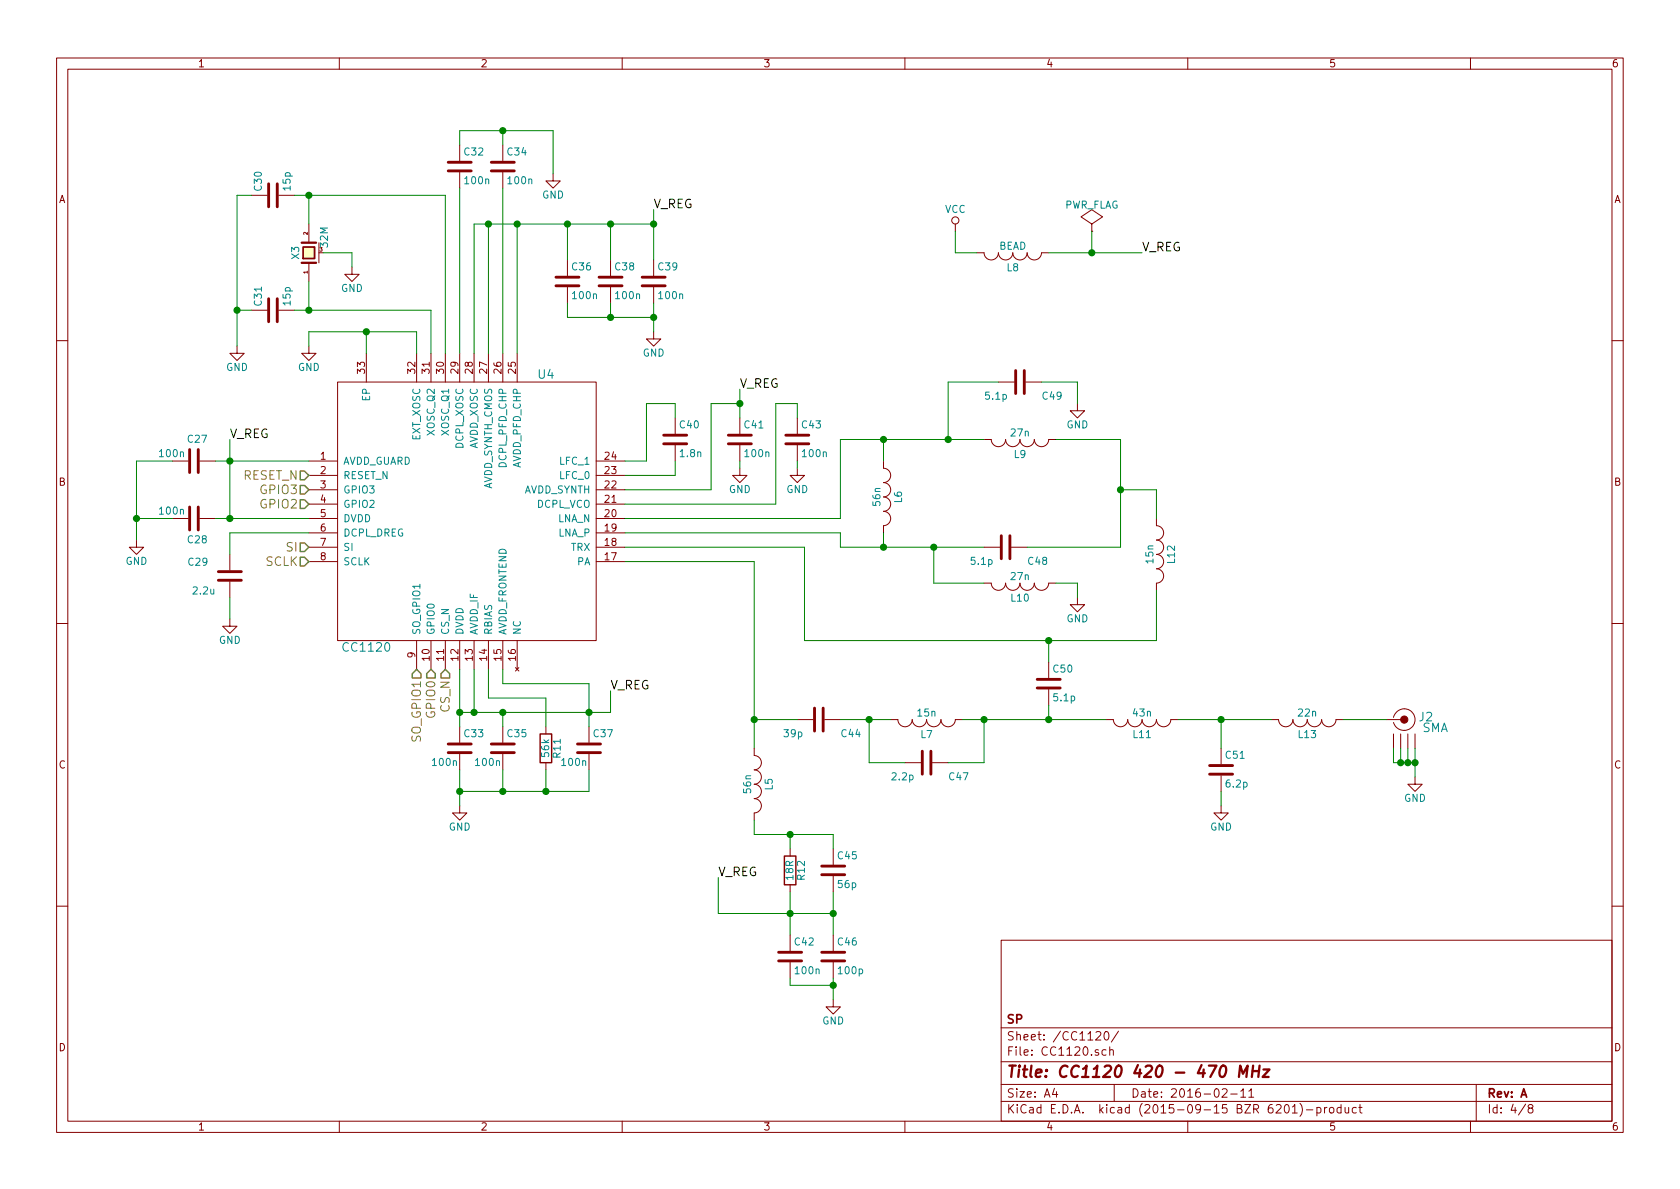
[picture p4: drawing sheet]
EESchema Schematic File Version 2
LIBS:RCCAR_IF_Board-rescue
LIBS:power
LIBS:device
LIBS:transistors
LIBS:conn
LIBS:linear
LIBS:regul
LIBS:74xx
LIBS:cmos4000
LIBS:adc-dac
LIBS:memory
LIBS:xilinx
LIBS:microcontrollers
LIBS:dsp
LIBS:microchip
LIBS:analog_switches
LIBS:motorola
LIBS:texas
LIBS:intel
LIBS:audio
LIBS:interface
LIBS:digital-audio
LIBS:philips
LIBS:display
LIBS:cypress
LIBS:siliconi
LIBS:opto
LIBS:atmel
LIBS:contrib
LIBS:valves
LIBS:crf_1
LIBS:dips-s
LIBS:RCCAR_IF_Board-cache
EELAYER 25 0
EELAYER END
$Descr A4 11693 8268
encoding utf-8
Sheet 4 8
Title "CC1120 420 - 470 MHz"
Date "2016-02-11"
Rev "A"
Comp "SP"
Comment1 ""
Comment2 ""
Comment3 ""
Comment4 ""
$EndDescr
$Comp
L CC1120 U4
U 1 1
P 3250 3550
F 0 "U4" H 3800 4500 60  0000 C CNN
F 1 "CC1120" H 2550 2600 60  0000 C CNN
F 2 "Housings_DFN_QFN:QFN-32-1EP_5x5mm_Pitch0.5mm" H 3350 3550 60  0001 C CNN
F 3 "" H 3350 3550 60  0000 C CNN
	1    3250 3550
	1    0    0    -1  
$EndComp
$Comp
L CRYSTAL_SMD X3
U 1 1
P 2150 1750
F 0 "X3" H 2150 1840 50  0000 C CNN
F 1 "32M" H 2180 1640 50  0000 L CNN
F 2 "crf1:Crystal_5x3mm_3pin" H 2150 1750 60  0001 C CNN
F 3 "" H 2150 1750 60  0000 C CNN
	1    2150 1750
	0    -1   -1   0   
$EndComp
$Comp
L GND #PWR075
U 1 1
P 2450 1850
F 0 "#PWR075" H 2450 1600 50  0001 C CNN
F 1 "GND" H 2450 1700 50  0000 C CNN
F 2 "" H 2450 1850 60  0000 C CNN
F 3 "" H 2450 1850 60  0000 C CNN
	1    2450 1850
	1    0    0    -1  
$EndComp
$Comp
L C C30
U 1 1
P 1900 1350
F 0 "C30" H 1925 1450 50  0000 L CNN
F 1 "15p" H 1925 1250 50  0000 L CNN
F 2 "Capacitors_SMD:C_0603" H 1938 1200 30  0001 C CNN
F 3 "" H 1900 1350 60  0000 C CNN
	1    1900 1350
	0    -1   -1   0   
$EndComp
$Comp
L C C31
U 1 1
P 1900 2150
F 0 "C31" H 1925 2250 50  0000 L CNN
F 1 "15p" H 1925 2050 50  0000 L CNN
F 2 "Capacitors_SMD:C_0603" H 1938 2000 30  0001 C CNN
F 3 "" H 1900 2150 60  0000 C CNN
	1    1900 2150
	0    -1   -1   0   
$EndComp
$Comp
L GND #PWR076
U 1 1
P 1650 2400
F 0 "#PWR076" H 1650 2150 50  0001 C CNN
F 1 "GND" H 1650 2250 50  0000 C CNN
F 2 "" H 1650 2400 60  0000 C CNN
F 3 "" H 1650 2400 60  0000 C CNN
	1    1650 2400
	1    0    0    -1  
$EndComp
$Comp
L GND #PWR077
U 1 1
P 2150 2400
F 0 "#PWR077" H 2150 2150 50  0001 C CNN
F 1 "GND" H 2150 2250 50  0000 C CNN
F 2 "" H 2150 2400 60  0000 C CNN
F 3 "" H 2150 2400 60  0000 C CNN
	1    2150 2400
	1    0    0    -1  
$EndComp
$Comp
L C C32
U 1 1
P 3200 1150
F 0 "C32" H 3225 1250 50  0000 L CNN
F 1 "100n" H 3225 1050 50  0000 L CNN
F 2 "Capacitors_SMD:C_0402" H 3238 1000 30  0001 C CNN
F 3 "" H 3200 1150 60  0000 C CNN
	1    3200 1150
	1    0    0    -1  
$EndComp
$Comp
L C C34
U 1 1
P 3500 1150
F 0 "C34" H 3525 1250 50  0000 L CNN
F 1 "100n" H 3525 1050 50  0000 L CNN
F 2 "Capacitors_SMD:C_0402" H 3538 1000 30  0001 C CNN
F 3 "" H 3500 1150 60  0000 C CNN
	1    3500 1150
	1    0    0    -1  
$EndComp
$Comp
L GND #PWR078
U 1 1
P 3850 1200
F 0 "#PWR078" H 3850 950 50  0001 C CNN
F 1 "GND" H 3850 1050 50  0000 C CNN
F 2 "" H 3850 1200 60  0000 C CNN
F 3 "" H 3850 1200 60  0000 C CNN
	1    3850 1200
	1    0    0    -1  
$EndComp
$Comp
L C C36
U 1 1
P 3950 1950
F 0 "C36" H 3975 2050 50  0000 L CNN
F 1 "100n" H 3975 1850 50  0000 L CNN
F 2 "Capacitors_SMD:C_0402" H 3988 1800 30  0001 C CNN
F 3 "" H 3950 1950 60  0000 C CNN
	1    3950 1950
	1    0    0    -1  
$EndComp
$Comp
L C C38
U 1 1
P 4250 1950
F 0 "C38" H 4275 2050 50  0000 L CNN
F 1 "100n" H 4275 1850 50  0000 L CNN
F 2 "Capacitors_SMD:C_0402" H 4288 1800 30  0001 C CNN
F 3 "" H 4250 1950 60  0000 C CNN
	1    4250 1950
	1    0    0    -1  
$EndComp
$Comp
L C C39
U 1 1
P 4550 1950
F 0 "C39" H 4575 2050 50  0000 L CNN
F 1 "100n" H 4575 1850 50  0000 L CNN
F 2 "Capacitors_SMD:C_0402" H 4588 1800 30  0001 C CNN
F 3 "" H 4550 1950 60  0000 C CNN
	1    4550 1950
	1    0    0    -1  
$EndComp
$Comp
L GND #PWR079
U 1 1
P 4550 2300
F 0 "#PWR079" H 4550 2050 50  0001 C CNN
F 1 "GND" H 4550 2150 50  0000 C CNN
F 2 "" H 4550 2300 60  0000 C CNN
F 3 "" H 4550 2300 60  0000 C CNN
	1    4550 2300
	1    0    0    -1  
$EndComp
$Comp
L C C27
U 1 1
P 1350 3200
F 0 "C27" V 1200 3150 50  0000 L CNN
F 1 "100n" V 1300 2950 50  0000 L CNN
F 2 "Capacitors_SMD:C_0402" H 1388 3050 30  0001 C CNN
F 3 "" H 1350 3200 60  0000 C CNN
	1    1350 3200
	0    1    1    0   
$EndComp
$Comp
L C C28
U 1 1
P 1350 3600
F 0 "C28" V 1500 3550 50  0000 L CNN
F 1 "100n" V 1300 3350 50  0000 L CNN
F 2 "Capacitors_SMD:C_0402" H 1388 3450 30  0001 C CNN
F 3 "" H 1350 3600 60  0000 C CNN
	1    1350 3600
	0    1    1    0   
$EndComp
$Comp
L GND #PWR080
U 1 1
P 950 3750
F 0 "#PWR080" H 950 3500 50  0001 C CNN
F 1 "GND" H 950 3600 50  0000 C CNN
F 2 "" H 950 3750 60  0000 C CNN
F 3 "" H 950 3750 60  0000 C CNN
	1    950  3750
	1    0    0    -1  
$EndComp
$Comp
L C C29
U 1 1
P 1600 4000
F 0 "C29" H 1750 3900 50  0000 L CNN
F 1 "2.2u" H 1700 4100 50  0000 L CNN
F 2 "Capacitors_SMD:C_0603" H 1638 3850 30  0001 C CNN
F 3 "" H 1600 4000 60  0000 C CNN
	1    1600 4000
	-1   0    0    1   
$EndComp
$Comp
L GND #PWR081
U 1 1
P 1600 4300
F 0 "#PWR081" H 1600 4050 50  0001 C CNN
F 1 "GND" H 1600 4150 50  0000 C CNN
F 2 "" H 1600 4300 60  0000 C CNN
F 3 "" H 1600 4300 60  0000 C CNN
	1    1600 4300
	1    0    0    -1  
$EndComp
$Comp
L C C33
U 1 1
P 3200 5200
F 0 "C33" H 3225 5300 50  0000 L CNN
F 1 "100n" H 3000 5100 50  0000 L CNN
F 2 "Capacitors_SMD:C_0402" H 3238 5050 30  0001 C CNN
F 3 "" H 3200 5200 60  0000 C CNN
	1    3200 5200
	1    0    0    -1  
$EndComp
$Comp
L C C35
U 1 1
P 3500 5200
F 0 "C35" H 3525 5300 50  0000 L CNN
F 1 "100n" H 3300 5100 50  0000 L CNN
F 2 "Capacitors_SMD:C_0402" H 3538 5050 30  0001 C CNN
F 3 "" H 3500 5200 60  0000 C CNN
	1    3500 5200
	1    0    0    -1  
$EndComp
$Comp
L R R11
U 1 1
P 3800 5200
F 0 "R11" V 3880 5200 50  0000 C CNN
F 1 "56k" V 3800 5200 50  0000 C CNN
F 2 "Resistors_SMD:R_0603" V 3730 5200 30  0001 C CNN
F 3 "" H 3800 5200 30  0000 C CNN
	1    3800 5200
	1    0    0    -1  
$EndComp
$Comp
L C C37
U 1 1
P 4100 5200
F 0 "C37" H 4125 5300 50  0000 L CNN
F 1 "100n" H 3900 5100 50  0000 L CNN
F 2 "Capacitors_SMD:C_0402" H 4138 5050 30  0001 C CNN
F 3 "" H 4100 5200 60  0000 C CNN
	1    4100 5200
	1    0    0    -1  
$EndComp
$Comp
L GND #PWR082
U 1 1
P 3200 5600
F 0 "#PWR082" H 3200 5350 50  0001 C CNN
F 1 "GND" H 3200 5450 50  0000 C CNN
F 2 "" H 3200 5600 60  0000 C CNN
F 3 "" H 3200 5600 60  0000 C CNN
	1    3200 5600
	1    0    0    -1  
$EndComp
Text HLabel 2150 3300 0    60   Input ~ 0
RESET_N
Text HLabel 2150 3400 0    60   Input ~ 0
GPIO3
Text HLabel 2150 3500 0    60   Input ~ 0
GPIO2
Text HLabel 2150 3800 0    60   Input ~ 0
SI
Text HLabel 2150 3900 0    60   Input ~ 0
SCLK
Text HLabel 2900 4650 3    60   Input ~ 0
SO_GPIO1
Text HLabel 3000 4650 3    60   Input ~ 0
GPIO0
Text HLabel 3100 4650 3    60   Input ~ 0
CS_N
$Comp
L C C40
U 1 1
P 4700 3050
F 0 "C40" H 4725 3150 50  0000 L CNN
F 1 "1.8n" H 4725 2950 50  0000 L CNN
F 2 "Capacitors_SMD:C_0402" H 4738 2900 30  0001 C CNN
F 3 "" H 4700 3050 60  0000 C CNN
	1    4700 3050
	1    0    0    -1  
$EndComp
$Comp
L C C41
U 1 1
P 5150 3050
F 0 "C41" H 5175 3150 50  0000 L CNN
F 1 "100n" H 5175 2950 50  0000 L CNN
F 2 "Capacitors_SMD:C_0402" H 5188 2900 30  0001 C CNN
F 3 "" H 5150 3050 60  0000 C CNN
	1    5150 3050
	1    0    0    -1  
$EndComp
Wire Wire Line
	2050 1350 3100 1350
Wire Wire Line
	2150 1350 2150 1550
Wire Wire Line
	2050 2150 3000 2150
Wire Wire Line
	2150 2150 2150 1950
Wire Wire Line
	2250 1750 2450 1750
Connection ~ 2150 2150
Connection ~ 2150 1350
Wire Wire Line
	1750 2150 1650 2150
Wire Wire Line
	1650 1350 1650 2400
Wire Wire Line
	1650 1350 1750 1350
Connection ~ 1650 2150
Wire Wire Line
	2150 2400 2150 2300
Wire Wire Line
	2150 2300 2900 2300
Wire Wire Line
	2900 2300 2900 2450
Wire Wire Line
	2550 2450 2550 2300
Connection ~ 2550 2300
Wire Wire Line
	3000 2150 3000 2450
Wire Wire Line
	3100 1350 3100 2450
Wire Wire Line
	3200 2450 3200 1300
Wire Wire Line
	3500 2450 3500 1300
Wire Wire Line
	3200 1000 3200 900 
Wire Wire Line
	3200 900  3850 900 
Wire Wire Line
	3850 900  3850 1200
Wire Wire Line
	3500 1000 3500 900 
Connection ~ 3500 900 
Wire Wire Line
	4550 1450 4550 1800
Wire Wire Line
	3300 1550 4550 1550
Wire Wire Line
	3300 1550 3300 2450
Wire Wire Line
	3400 2450 3400 1550
Connection ~ 3400 1550
Wire Wire Line
	3950 1800 3950 1550
Connection ~ 3950 1550
Wire Wire Line
	4250 1800 4250 1550
Connection ~ 4250 1550
Wire Wire Line
	3600 2450 3600 1550
Connection ~ 3600 1550
Wire Wire Line
	3950 2200 3950 2100
Wire Wire Line
	3950 2200 4550 2200
Wire Wire Line
	4550 2100 4550 2300
Wire Wire Line
	4250 2100 4250 2200
Connection ~ 4250 2200
Connection ~ 4550 1550
Connection ~ 4550 2200
Wire Wire Line
	1500 3200 2150 3200
Wire Wire Line
	1500 3600 2150 3600
Wire Wire Line
	950  3200 950  3750
Wire Wire Line
	950  3200 1200 3200
Wire Wire Line
	1200 3600 950  3600
Connection ~ 950  3600
Wire Wire Line
	1600 3050 1600 3600
Connection ~ 1600 3200
Connection ~ 1600 3600
Wire Wire Line
	2150 3700 1600 3700
Wire Wire Line
	1600 3700 1600 3850
Wire Wire Line
	1600 4150 1600 4300
Wire Wire Line
	3200 4650 3200 5050
Wire Wire Line
	3300 4650 3300 4950
Wire Wire Line
	3200 4950 4250 4950
Wire Wire Line
	3500 4950 3500 5050
Wire Wire Line
	3400 4650 3400 4850
Wire Wire Line
	3400 4850 3800 4850
Wire Wire Line
	3800 4850 3800 5050
Wire Wire Line
	3500 4650 3500 4750
Wire Wire Line
	3500 4750 4100 4750
Wire Wire Line
	4100 4750 4100 5050
Wire Wire Line
	3200 5350 3200 5600
Wire Wire Line
	4100 5500 4100 5350
Wire Wire Line
	3200 5500 4100 5500
Connection ~ 3200 5500
Wire Wire Line
	3500 5350 3500 5500
Connection ~ 3500 5500
Wire Wire Line
	3800 5350 3800 5500
Connection ~ 3800 5500
Connection ~ 3300 4950
Connection ~ 3200 4950
Connection ~ 4100 4950
Connection ~ 3500 4950
Wire Wire Line
	4250 4950 4250 4800
Wire Wire Line
	2450 1750 2450 1850
Wire Wire Line
	4350 3300 4700 3300
Wire Wire Line
	4700 3300 4700 3200
Wire Wire Line
	4350 3200 4500 3200
Wire Wire Line
	4500 3200 4500 2800
Wire Wire Line
	4500 2800 4700 2800
Wire Wire Line
	4700 2800 4700 2900
Wire Wire Line
	4350 3400 4950 3400
Wire Wire Line
	4950 3400 4950 2800
Wire Wire Line
	4950 2800 5150 2800
Wire Wire Line
	5150 2700 5150 2900
$Comp
L GND #PWR083
U 1 1
P 5150 3250
F 0 "#PWR083" H 5150 3000 50  0001 C CNN
F 1 "GND" H 5150 3100 50  0000 C CNN
F 2 "" H 5150 3250 60  0000 C CNN
F 3 "" H 5150 3250 60  0000 C CNN
	1    5150 3250
	1    0    0    -1  
$EndComp
Wire Wire Line
	5150 3200 5150 3250
$Comp
L C C43
U 1 1
P 5550 3050
F 0 "C43" H 5575 3150 50  0000 L CNN
F 1 "100n" H 5575 2950 50  0000 L CNN
F 2 "Capacitors_SMD:C_0402" H 5588 2900 30  0001 C CNN
F 3 "" H 5550 3050 60  0000 C CNN
	1    5550 3050
	1    0    0    -1  
$EndComp
Wire Wire Line
	4350 3500 5400 3500
Wire Wire Line
	5400 3500 5400 2800
Wire Wire Line
	5400 2800 5550 2800
Wire Wire Line
	5550 2800 5550 2900
Connection ~ 5150 2800
$Comp
L GND #PWR084
U 1 1
P 5550 3250
F 0 "#PWR084" H 5550 3000 50  0001 C CNN
F 1 "GND" H 5550 3100 50  0000 C CNN
F 2 "" H 5550 3250 60  0000 C CNN
F 3 "" H 5550 3250 60  0000 C CNN
	1    5550 3250
	1    0    0    -1  
$EndComp
Wire Wire Line
	5550 3200 5550 3250
$Comp
L INDUCTOR_SMALL L6
U 1 1
P 6150 3450
F 0 "L6" H 6150 3550 50  0000 C CNN
F 1 "56n" H 6150 3400 50  0000 C CNN
F 2 "Resistors_SMD:R_0402" H 6150 3450 60  0001 C CNN
F 3 "" H 6150 3450 60  0000 C CNN
	1    6150 3450
	0    1    1    0   
$EndComp
$Comp
L INDUCTOR_SMALL L9
U 1 1
P 7100 3050
F 0 "L9" H 7100 3150 50  0000 C CNN
F 1 "27n" H 7100 3000 50  0000 C CNN
F 2 "Resistors_SMD:R_0402" H 7100 3050 60  0001 C CNN
F 3 "" H 7100 3050 60  0000 C CNN
	1    7100 3050
	-1   0    0    1   
$EndComp
$Comp
L INDUCTOR_SMALL L10
U 1 1
P 7100 4050
F 0 "L10" H 7100 4150 50  0000 C CNN
F 1 "27n" H 7100 4000 50  0000 C CNN
F 2 "Resistors_SMD:R_0402" H 7100 4050 60  0001 C CNN
F 3 "" H 7100 4050 60  0000 C CNN
	1    7100 4050
	-1   0    0    1   
$EndComp
$Comp
L C C49
U 1 1
P 7100 2650
F 0 "C49" V 7200 2800 50  0000 L CNN
F 1 "5.1p" V 7200 2400 50  0000 L CNN
F 2 "Capacitors_SMD:C_0402" H 7138 2500 30  0001 C CNN
F 3 "" H 7100 2650 60  0000 C CNN
	1    7100 2650
	0    1    1    0   
$EndComp
Wire Wire Line
	4350 3600 5850 3600
Wire Wire Line
	5850 3600 5850 3050
Wire Wire Line
	5850 3050 6850 3050
Wire Wire Line
	6150 3200 6150 3050
Connection ~ 6150 3050
Wire Wire Line
	4350 3700 5850 3700
Wire Wire Line
	5850 3700 5850 3800
Wire Wire Line
	5850 3800 6850 3800
Wire Wire Line
	6150 3800 6150 3700
Wire Wire Line
	6600 3050 6600 2650
Wire Wire Line
	6600 2650 6950 2650
Connection ~ 6600 3050
$Comp
L GND #PWR085
U 1 1
P 7500 2800
F 0 "#PWR085" H 7500 2550 50  0001 C CNN
F 1 "GND" H 7500 2650 50  0000 C CNN
F 2 "" H 7500 2800 60  0000 C CNN
F 3 "" H 7500 2800 60  0000 C CNN
	1    7500 2800
	1    0    0    -1  
$EndComp
Wire Wire Line
	7250 2650 7500 2650
Wire Wire Line
	7500 2650 7500 2800
$Comp
L C C48
U 1 1
P 7000 3800
F 0 "C48" V 7100 3950 50  0000 L CNN
F 1 "5.1p" V 7100 3550 50  0000 L CNN
F 2 "Capacitors_SMD:C_0402" H 7038 3650 30  0001 C CNN
F 3 "" H 7000 3800 60  0000 C CNN
	1    7000 3800
	0    1    1    0   
$EndComp
Connection ~ 6150 3800
Wire Wire Line
	6850 4050 6500 4050
Wire Wire Line
	6500 4050 6500 3800
Connection ~ 6500 3800
Wire Wire Line
	7350 3050 7800 3050
Wire Wire Line
	7800 3050 7800 3800
Wire Wire Line
	7800 3800 7150 3800
$Comp
L GND #PWR086
U 1 1
P 7500 4150
F 0 "#PWR086" H 7500 3900 50  0001 C CNN
F 1 "GND" H 7500 4000 50  0000 C CNN
F 2 "" H 7500 4150 60  0000 C CNN
F 3 "" H 7500 4150 60  0000 C CNN
	1    7500 4150
	1    0    0    -1  
$EndComp
Wire Wire Line
	7350 4050 7500 4050
Wire Wire Line
	7500 4050 7500 4150
$Comp
L INDUCTOR_SMALL L12
U 1 1
P 8050 3850
F 0 "L12" H 8050 3950 50  0000 C CNN
F 1 "15n" H 8050 3800 50  0000 C CNN
F 2 "Resistors_SMD:R_0402" H 8050 3850 60  0001 C CNN
F 3 "" H 8050 3850 60  0000 C CNN
	1    8050 3850
	0    1    1    0   
$EndComp
Wire Wire Line
	7800 3400 8050 3400
Wire Wire Line
	8050 3400 8050 3600
Connection ~ 7800 3400
Wire Wire Line
	4350 3800 5600 3800
Wire Wire Line
	5600 3800 5600 4450
Wire Wire Line
	5600 4450 8050 4450
Wire Wire Line
	8050 4450 8050 4100
$Comp
L C C50
U 1 1
P 7300 4750
F 0 "C50" H 7325 4850 50  0000 L CNN
F 1 "5.1p" H 7325 4650 50  0000 L CNN
F 2 "Capacitors_SMD:C_0402" H 7338 4600 30  0001 C CNN
F 3 "" H 7300 4750 60  0000 C CNN
	1    7300 4750
	1    0    0    -1  
$EndComp
Wire Wire Line
	7300 4600 7300 4450
Connection ~ 7300 4450
$Comp
L INDUCTOR_SMALL L7
U 1 1
P 6450 5000
F 0 "L7" H 6450 5100 50  0000 C CNN
F 1 "15n" H 6450 4950 50  0000 C CNN
F 2 "Resistors_SMD:R_0402" H 6450 5000 60  0001 C CNN
F 3 "" H 6450 5000 60  0000 C CNN
	1    6450 5000
	-1   0    0    1   
$EndComp
$Comp
L INDUCTOR_SMALL L11
U 1 1
P 7950 5000
F 0 "L11" H 7950 5100 50  0000 C CNN
F 1 "43n" H 7950 4950 50  0000 C CNN
F 2 "Resistors_SMD:R_0402" H 7950 5000 60  0001 C CNN
F 3 "" H 7950 5000 60  0000 C CNN
	1    7950 5000
	-1   0    0    1   
$EndComp
Wire Wire Line
	6700 5000 7700 5000
Wire Wire Line
	7300 4900 7300 5000
Connection ~ 7300 5000
$Comp
L C C47
U 1 1
P 6450 5300
F 0 "C47" V 6550 5450 50  0000 L CNN
F 1 "2.2p" V 6550 5050 50  0000 L CNN
F 2 "Capacitors_SMD:C_0402" H 6488 5150 30  0001 C CNN
F 3 "" H 6450 5300 60  0000 C CNN
	1    6450 5300
	0    1    1    0   
$EndComp
Wire Wire Line
	6600 5300 6850 5300
Wire Wire Line
	6850 5300 6850 5000
Connection ~ 6850 5000
$Comp
L C C44
U 1 1
P 5700 5000
F 0 "C44" V 5800 5150 50  0000 L CNN
F 1 "39p" V 5800 4750 50  0000 L CNN
F 2 "Capacitors_SMD:C_0402" H 5738 4850 30  0001 C CNN
F 3 "" H 5700 5000 60  0000 C CNN
	1    5700 5000
	0    1    1    0   
$EndComp
Wire Wire Line
	5850 5000 6200 5000
Wire Wire Line
	6300 5300 6050 5300
Wire Wire Line
	6050 5300 6050 5000
Connection ~ 6050 5000
Wire Wire Line
	4350 3900 5250 3900
Wire Wire Line
	5250 3900 5250 5200
Wire Wire Line
	5250 5000 5550 5000
$Comp
L INDUCTOR_SMALL L5
U 1 1
P 5250 5450
F 0 "L5" H 5250 5550 50  0000 C CNN
F 1 "56n" H 5250 5400 50  0000 C CNN
F 2 "Resistors_SMD:R_0402" H 5250 5450 60  0001 C CNN
F 3 "" H 5250 5450 60  0000 C CNN
	1    5250 5450
	0    1    1    0   
$EndComp
Connection ~ 5250 5000
$Comp
L INDUCTOR_SMALL L13
U 1 1
P 9100 5000
F 0 "L13" H 9100 5100 50  0000 C CNN
F 1 "22n" H 9100 4950 50  0000 C CNN
F 2 "Resistors_SMD:R_0402" H 9100 5000 60  0001 C CNN
F 3 "" H 9100 5000 60  0000 C CNN
	1    9100 5000
	-1   0    0    1   
$EndComp
Wire Wire Line
	8200 5000 8850 5000
$Comp
L C C51
U 1 1
P 8500 5350
F 0 "C51" H 8525 5450 50  0000 L CNN
F 1 "6.2p" H 8525 5250 50  0000 L CNN
F 2 "Capacitors_SMD:C_0402" H 8538 5200 30  0001 C CNN
F 3 "" H 8500 5350 60  0000 C CNN
	1    8500 5350
	1    0    0    -1  
$EndComp
$Comp
L GND #PWR087
U 1 1
P 8500 5600
F 0 "#PWR087" H 8500 5350 50  0001 C CNN
F 1 "GND" H 8500 5450 50  0000 C CNN
F 2 "" H 8500 5600 60  0000 C CNN
F 3 "" H 8500 5600 60  0000 C CNN
	1    8500 5600
	1    0    0    -1  
$EndComp
Wire Wire Line
	8500 5500 8500 5600
Wire Wire Line
	8500 5200 8500 5000
Connection ~ 8500 5000
$Comp
L SMA J2
U 1 1
P 9750 5100
F 0 "J2" H 9925 5215 60  0000 C CNN
F 1 "SMA" H 9990 5140 60  0000 C CNN
F 2 "crf1:sma_90_crf" H 9975 5070 50  0001 C CNN
F 3 "" H 9750 5100 60  0000 C CNN
	1    9750 5100
	1    0    0    -1  
$EndComp
Wire Wire Line
	9350 5000 9650 5000
$Comp
L GND #PWR088
U 1 1
P 9850 5400
F 0 "#PWR088" H 9850 5150 50  0001 C CNN
F 1 "GND" H 9850 5250 50  0000 C CNN
F 2 "" H 9850 5400 60  0000 C CNN
F 3 "" H 9850 5400 60  0000 C CNN
	1    9850 5400
	1    0    0    -1  
$EndComp
Wire Wire Line
	9700 5200 9700 5300
Wire Wire Line
	9700 5300 9850 5300
Wire Wire Line
	9850 5200 9850 5400
Connection ~ 9850 5300
Wire Wire Line
	9800 5200 9800 5300
Connection ~ 9800 5300
Wire Wire Line
	9750 5200 9750 5300
Connection ~ 9750 5300
$Comp
L R R12
U 1 1
P 5500 6050
F 0 "R12" V 5580 6050 50  0000 C CNN
F 1 "18R" V 5500 6050 50  0000 C CNN
F 2 "Resistors_SMD:R_0402" V 5430 6050 30  0001 C CNN
F 3 "" H 5500 6050 30  0000 C CNN
	1    5500 6050
	1    0    0    -1  
$EndComp
$Comp
L C C45
U 1 1
P 5800 6050
F 0 "C45" H 5825 6150 50  0000 L CNN
F 1 "56p" H 5825 5950 50  0000 L CNN
F 2 "Capacitors_SMD:C_0402" H 5838 5900 30  0001 C CNN
F 3 "" H 5800 6050 60  0000 C CNN
	1    5800 6050
	1    0    0    -1  
$EndComp
Wire Wire Line
	5250 5700 5250 5800
Wire Wire Line
	5250 5800 5800 5800
Wire Wire Line
	5800 5800 5800 5900
Wire Wire Line
	5500 5900 5500 5800
Connection ~ 5500 5800
Wire Wire Line
	5800 6200 5800 6500
Wire Wire Line
	5000 6350 5800 6350
Wire Wire Line
	5500 6200 5500 6500
Wire Wire Line
	5000 6100 5000 6350
Connection ~ 5500 6350
$Comp
L C C42
U 1 1
P 5500 6650
F 0 "C42" H 5525 6750 50  0000 L CNN
F 1 "100n" H 5525 6550 50  0000 L CNN
F 2 "Capacitors_SMD:C_0402" H 5538 6500 30  0001 C CNN
F 3 "" H 5500 6650 60  0000 C CNN
	1    5500 6650
	1    0    0    -1  
$EndComp
$Comp
L C C46
U 1 1
P 5800 6650
F 0 "C46" H 5825 6750 50  0000 L CNN
F 1 "100p" H 5825 6550 50  0000 L CNN
F 2 "Capacitors_SMD:C_0402" H 5838 6500 30  0001 C CNN
F 3 "" H 5800 6650 60  0000 C CNN
	1    5800 6650
	1    0    0    -1  
$EndComp
Connection ~ 5800 6350
$Comp
L GND #PWR089
U 1 1
P 5800 6950
F 0 "#PWR089" H 5800 6700 50  0001 C CNN
F 1 "GND" H 5800 6800 50  0000 C CNN
F 2 "" H 5800 6950 60  0000 C CNN
F 3 "" H 5800 6950 60  0000 C CNN
	1    5800 6950
	1    0    0    -1  
$EndComp
Wire Wire Line
	5800 6800 5800 6950
Wire Wire Line
	5800 6850 5500 6850
Wire Wire Line
	5500 6850 5500 6800
Connection ~ 5800 6850
$Comp
L VCC #PWR090
U 1 1
P 6650 1600
F 0 "#PWR090" H 6650 1450 50  0001 C CNN
F 1 "VCC" H 6650 1750 50  0000 C CNN
F 2 "" H 6650 1600 60  0000 C CNN
F 3 "" H 6650 1600 60  0000 C CNN
	1    6650 1600
	1    0    0    -1  
$EndComp
$Comp
L INDUCTOR_SMALL L8
U 1 1
P 7050 1750
F 0 "L8" H 7050 1850 50  0000 C CNN
F 1 "BEAD" H 7050 1700 50  0000 C CNN
F 2 "Resistors_SMD:R_0603" H 7050 1750 60  0001 C CNN
F 3 "" H 7050 1750 60  0000 C CNN
	1    7050 1750
	-1   0    0    1   
$EndComp
Wire Wire Line
	6650 1600 6650 1750
Wire Wire Line
	6650 1750 6800 1750
Text Label 7950 1750 0    60   ~ 0
V_REG
Text Label 4550 1450 0    60   ~ 0
V_REG
Text Label 5150 2700 0    60   ~ 0
V_REG
Text Label 5000 6100 0    60   ~ 0
V_REG
Text Label 4250 4800 0    60   ~ 0
V_REG
Text Label 1600 3050 0    60   ~ 0
V_REG
Wire Wire Line
	7300 1750 7950 1750
$Comp
L PWR_FLAG #FLG091
U 1 1
P 7600 1600
F 0 "#FLG091" H 7600 1695 50  0001 C CNN
F 1 "PWR_FLAG" H 7600 1780 50  0000 C CNN
F 2 "" H 7600 1600 60  0000 C CNN
F 3 "" H 7600 1600 60  0000 C CNN
	1    7600 1600
	1    0    0    -1  
$EndComp
Wire Wire Line
	7600 1600 7600 1750
Connection ~ 7600 1750
$EndSCHEMATC
